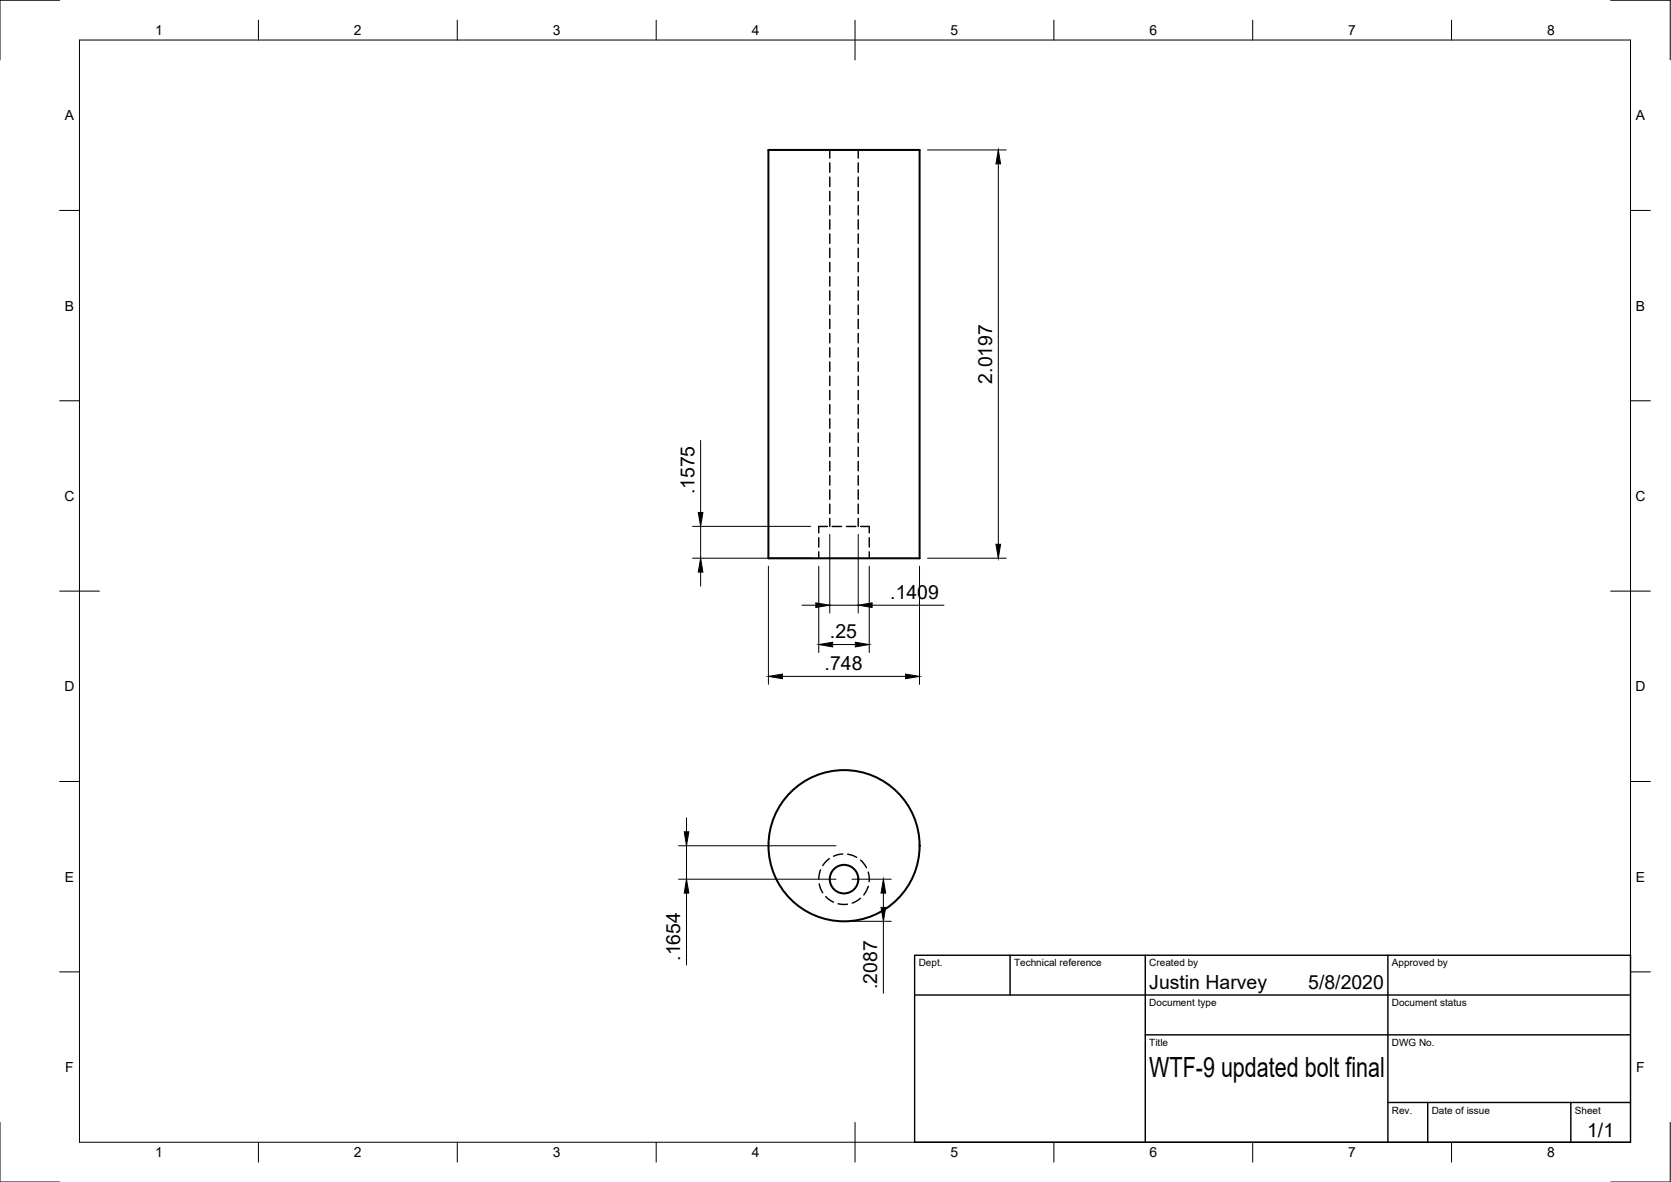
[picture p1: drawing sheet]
<svg xmlns="http://www.w3.org/2000/svg" width="420mm" height="297mm" viewBox="0 0 420 297" stroke-linecap="round" stroke-linejoin="round" font-family="sans-serif">
<!-- layer: Visible -->
<g fill="none" stroke="#000" stroke-width=".51">
<path d="M193.2 37.7h38v102.6h-38z"/>
<circle cx="212.2" cy="212.5" r="19"/>
<circle cx="212.2" cy="220.9" r="3.6"/>
</g>
<!-- layer: Hidden -->
<g fill="none" stroke="#000" stroke-width=".36">
<path d="M208.6 37.7v2M215.8 37.7v2M208.6 40.9v2.4M208.6 44.5v2.4M208.6 48.1v2.4M208.6 51.7v2.3M208.6 55.2v2.4M208.6 58.8v2.4M215.8 40.9v2.4M215.8 44.5v2.4M215.8 48.1v2.4M215.8 51.7v2.3"/>
<path d="M215.8 55.2v2.4M215.8 58.8v2.4M208.6 62.4v2.4M208.6 65.9v2.4M208.6 69.5v2.4M208.6 73.1v2.4M208.6 76.7v2.3M215.8 62.4v2.4M215.8 65.9v2.4M215.8 69.5v2.4M215.8 73.1v2.4M215.8 76.7v2.3"/>
<path d="M208.6 80.2v2.4M208.6 83.8v2.4M208.6 87.4v2.4M208.6 90.9v2.4M208.6 94.5v2.4M208.6 98.1v2.4M215.8 80.2v2.4M215.8 83.8v2.4M215.8 87.4v2.4M215.8 90.9v2.4M215.8 94.5v2.4M215.8 98.1v2.4"/>
<path d="M208.6 101.7v2.3M208.6 105.2v2.4M208.6 108.8v2.4M208.6 112.4v2.4M208.6 116v2.3M208.6 119.5v2.4M215.8 101.7v2.3M215.8 105.2v2.4M215.8 108.8v2.4M215.8 112.4v2.4M215.8 116v2.3M215.8 119.5v2.4"/>
<path d="M205.9 135.1v2.4M205.9 138.7v1.6M208 132.3h-2.1v1.6M208.6 123.1v2.4M208.6 126.7v2.4M208.6 130.2v2.1M209.2 132.3h2.4M212.8 132.3h2.4M215.8 123.1v2.4M215.8 126.7v2.4M215.8 130.2v2.1M216.4 132.3h2.2v1.6"/>
<path d="M218.6 135.1v2.4M218.6 138.7v1.6M206.3 218.6l-.4 2.3M208.5 215.8l-1.6 1.7M211.9 214.6l-2.3 .6M213.1 214.7l1.4 .3 .9 .5M216.4 216.1l1.5 1.9M218.3 219.2l.3 1.4-.1 1M206 222.1l.2 1 .7 1.3M207.6 225.3l2 1.4M210.7 227.1l2.4 .1M216.4 225.7l-2.1 1.2"/>
<path d="M218.3 222.7l-1.1 2.2"/>
</g>
<!-- layer: Border -->
<g fill="none" stroke="#000" stroke-width=".25">
<path d="M15 .1h-15v15M20 10.1h390v276.9h-390zM65 5.1v5M115 5.1v5M165 5.1v5M215 5.1v10M265 5.1v5M315 5.1v5M365 5.1v5M405 .1h15v15M15 52.9h5M410 52.9h5"/>
<path d="M15 100.7h5M410 100.7h5M15 148.6h10M405 148.6h10M15 196.4h5M410 196.4h5M15 244.2h5M410 244.2h5M0 282.1v14.9h15M65 287v5M115 287v5M165 287v5"/>
<path d="M215 282.1v9.9M265 287v5M315 287v5M365 287v5M420 282.1v14.9h-15"/>
</g>
<!-- layer: TitleBlock -->
<path d="M230 240.1h180v46.9h-180zM230 250h180M254 240.1v9.9M288 240.1v46.9M349 240.1v46.9M288 260.1h122M349 277.1h61M359 277.1v9.9M395 277.1v9.9" fill="none" stroke="#000" stroke-width=".36"/>
<!-- layer: Dimensions -->
<g fill="none" stroke="#000" stroke-width=".25">
<path d="M233.2 37.7h19.8M251 41.2v95.6M176.2 110.7v18.1M174.2 132.3h29.7M176.2 132.3v8M208.6 134.3v19.8M215.8 134.3v19.8M174.2 140.3h29.7M176.2 143.8v3.5M193.2 142.3v29.7M201.6 152.1h3.5M205.9 142.3v21.7"/>
<path d="M208.6 152.1h7.2M218.6 142.3v21.7M219.3 152.1h18.1M231.2 142.3v29.7M233.2 140.3h19.8M196.7 170h31M209.4 162h5.7M170.6 212.5h39.6M172.6 205.5v3.5M172.6 212.5v8.4M170.6 220.9h39.6M172.6 224.4v18.1"/>
<path d="M214.2 220.9h9.9M214.2 231.5h9.9M222.1 224.4v3.6M222.1 231.5v18.1"/>
</g>
<g fill="#000" stroke="#000" stroke-width=".25">
<path d="M251 37.7l.6 3.5h-1.2zM175.6 128.8h1.1l-.5 3.5zM250.4 136.8h1.2l-.6 3.5zM176.2 140.3l.5 3.5h-1.1zM205.1 151.5l3.5 .6-3.5 .6zM215.8 152.1l3.5-.6v1.2zM193.2 170l3.5-.6v1.2zM205.9 162l3.5-.6v1.2zM215.1 161.4l3.5 .6-3.5 .6zM227.7 169.4l3.5 .6-3.5 .6zM172 209h1.2l-.6 3.5zM172.6 220.9l.6 3.5h-1.2z"/>
<path d="M222.1 220.9l.6 3.5h-1.2zM221.5 228h1.2l-.6 3.5z"/>
</g>
<text font-size="7" x="289" y="270.6">WTF-9 updated bolt final</text>
<g font-size="4.9">
<text x="249.4" y="96.4" transform="rotate(-90 249.4 96.4)">2.0197</text>
<text x="174.6" y="124.2" transform="rotate(-90 174.6 124.2)">.1575</text>
<text x="223.9" y="150.5">.1409</text>
<text x="208.7" y="160.4">.25</text>
<text x="207.3" y="168.4">.748</text>
<text x="171" y="241.4" transform="rotate(-90 171 241.4)">.1654</text>
<text x="220.6" y="248.5" transform="rotate(-90 220.6 248.5)">.2087</text>
<text x="289" y="248.5">Justin Harvey</text>
<text x="329" y="248.5">5/8/2020</text>
<text x="399.1" y="285.7">1/1</text>
</g>
<g font-size="3.5">
<text x="39" y="8.8">1</text>
<text x="89" y="8.8">2</text>
<text x="139" y="8.8">3</text>
<text x="189" y="8.8">4</text>
<text x="239" y="8.8">5</text>
<text x="289" y="8.8">6</text>
<text x="339" y="8.8">7</text>
<text x="389" y="8.8">8</text>
<text x="16.3" y="30.2">A</text>
<text x="411.3" y="30.2">A</text>
<text x="16.3" y="78">B</text>
<text x="411.3" y="78">B</text>
<text x="16.2" y="125.9">C</text>
<text x="411.2" y="125.9">C</text>
<text x="16.2" y="173.7">D</text>
<text x="411.2" y="173.7">D</text>
<text x="16.3" y="221.6">E</text>
<text x="411.3" y="221.6">E</text>
<text x="16.4" y="269.4">F</text>
<text x="411.4" y="269.4">F</text>
<text x="39" y="290.8">1</text>
<text x="89" y="290.8">2</text>
<text x="139" y="290.8">3</text>
<text x="189" y="290.8">4</text>
<text x="239" y="290.8">5</text>
<text x="289" y="290.8">6</text>
<text x="339" y="290.8">7</text>
<text x="389" y="290.8">8</text>
</g>
<g font-size="2.5">
<text x="231" y="242.9">Dept.</text>
<text x="255" y="242.9">Technical reference</text>
<text x="289" y="242.9">Created by</text>
<text x="350" y="242.9">Approved by</text>
<text x="289" y="252.8">Document type</text>
<text x="350" y="252.8">Document status</text>
<text x="289" y="262.9">Title</text>
<text x="350" y="262.9">DWG No.</text>
<text x="350" y="279.9">Rev.</text>
<text x="360" y="279.9">Date of issue</text>
<text x="396" y="279.9">Sheet</text>
</g>
</svg>
